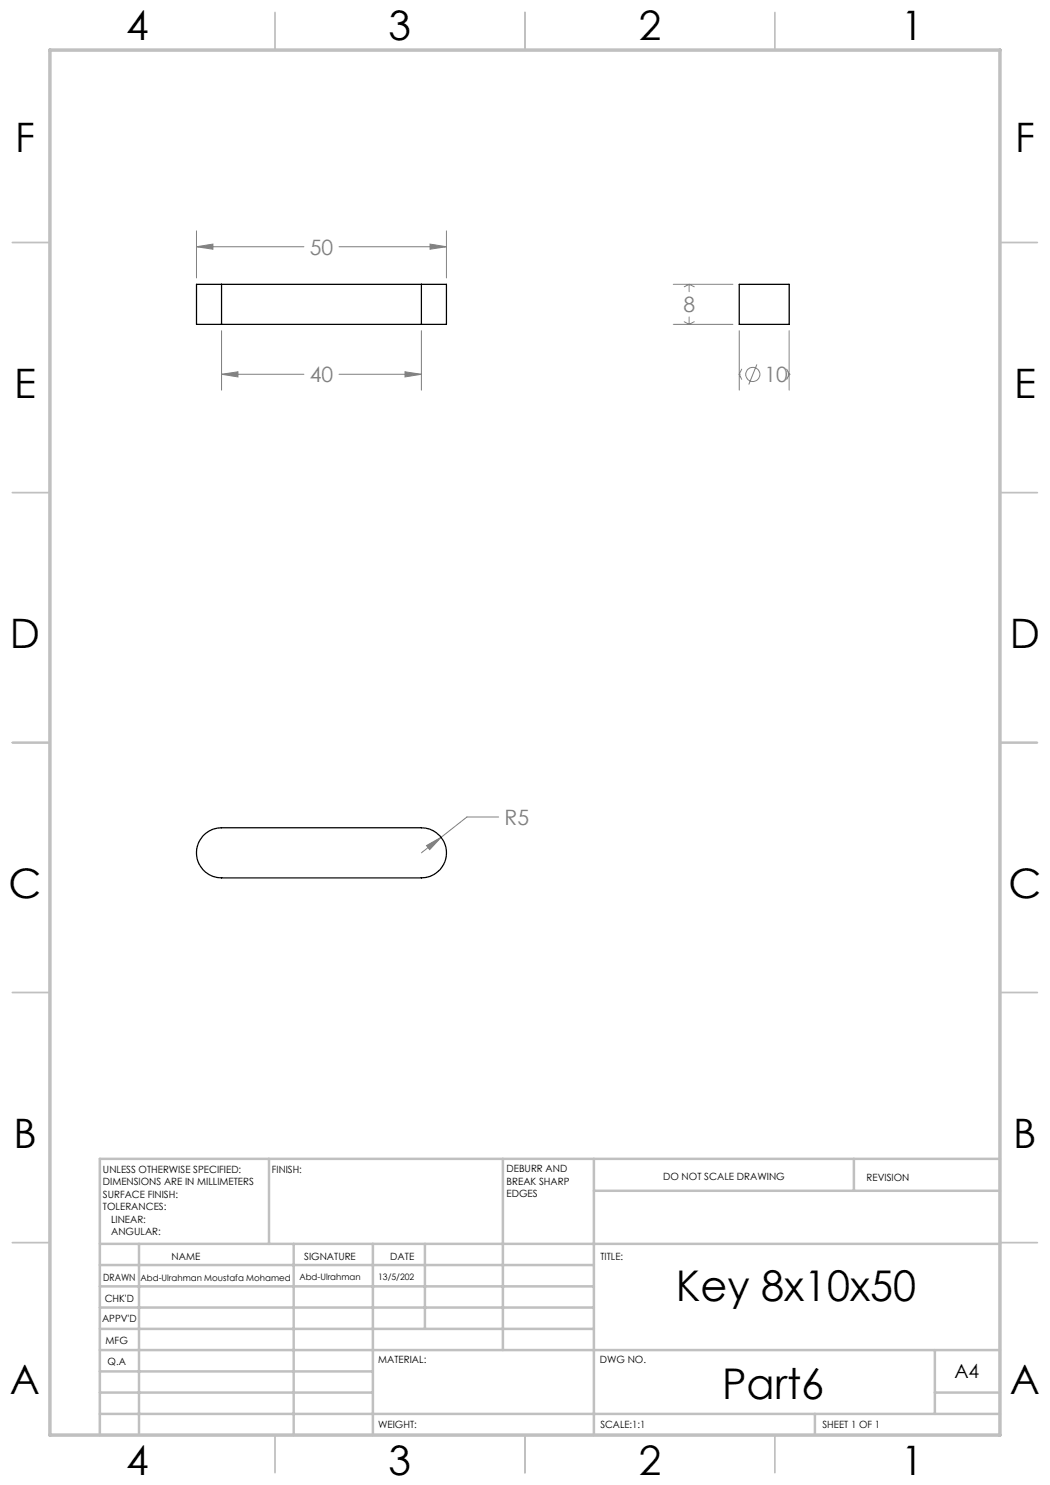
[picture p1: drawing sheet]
<svg xmlns="http://www.w3.org/2000/svg" width="210mm" height="297mm" viewBox="0 0 210 297" stroke-linecap="round" stroke-linejoin="round" font-family="sans-serif">
<g fill="none" stroke="#808080" stroke-width=".2">
<path d="M39.3 49.4l3.3-.6v1zM39.3 46.2v9.4M39.3 49.4h21.5M67.8 49.4h21.5M86 48.8l3.3 .6-3.3 .4zM89.3 46.2v9.4M134.7 56.9h11.9M137.8 56.9v1.4M137.8 56.9l1.1 .5M137.8 56.9l-1 .5M44.3 74.9l3.3-.5v1zM44.3 66.1v11.9"/>
<path d="M44.3 74.9h16.5M67.8 74.9h16.5M81 74.4l3.3 .5-3.3 .5zM84.3 66.1v11.9M134.7 64.9h11.9M136.8 64.3l1 .6M137.8 63.4v1.5M138.9 64.3l-1.1 .6M147.8 66.1v11.9M147.8 74.9l.5 1M147.8 74.9h.1M148.3 73.8l-.5 1.1"/>
<path d="M151.4 72.9l-1.6 4M157.3 73.8l.5 1.1M157.8 66.1v11.9M157.8 74.9l-.5 1M157.8 74.9h.1M85.3 169.1l2.9-1.6-2.3 2.4zM99.7 163.4h-6.3l-9.1 7.2"/>
<circle cx="150.6" cy="74.9" r="1.42"/>
</g>
<g fill="none" stroke="#c0c0c0" stroke-width=".35">
<path d="M55 2.5v7.5M105 2.5v7.5M155 2.5v7.5M2.5 48.5h7.5M200 48.5h7.5M2.5 98.5h7.5M200 98.5h7.5M2.5 148.5h7.5M200 148.5h7.5M2.5 198.5h7.5M200 198.5h7.5M2.5 248.5h7.5"/>
<path d="M200 248.5h7.5M55 287v7.5M105 287v7.5M155 287v7.5"/>
</g>
<g fill="none" stroke="#c0c0c0" stroke-width=".5">
<path d="M53.8 231.8v17M100.6 231.8v38.2M118.8 231.8v55.2M118.8 238.2h81.2M170.8 231.8v6.4M200 231.8h-180v55.2M20 248.8h180M20 257.3h98.8M20 253h98.8M27.8 248.8v38.2M58.7 248.8v38.2M74.6 248.8v38.2"/>
<path d="M85 248.8v17M20 265.8h98.8M20 261.5h98.8M20 278.5h54.6M20 274.3h54.6M20 270h180M187 278.5h13M187 270v12.8M20 282.8h180M163 282.8v4.2"/>
</g>
<path d="M10 10h190v277h-190z" fill="none" stroke="#c0c0c0" stroke-width=".7"/>
<path d="M81 74.4l3.3 .5-3.3 .5zM44.3 74.9l3.3-.5v1zM39.3 49.4l3.3-.6v1zM86 48.8l3.3 .6-3.3 .4zM85.3 169.1l.6 .8 2.3-2.4z" fill="#808080"/>
<path d="M44.3 56.9h-5v8h5M44.3 56.9v8M44.3 56.9h40M84.3 56.9h5v8h-5M84.3 56.9v8M147.8 56.9h10v8h-10zM44.3 64.9h40M40.8 167a5.1 5.1 0 0 1 3.5-1.4h40a5 5 0 0 1 5 5 5 5 0 0 1-5 5h-40a5 5 0 0 1-4.6-3.2 5 5 0 0 1 1.1-5.4z" fill="none" stroke="#000" stroke-width=".25"/>
<g font-size="8.5">
<text x="135.2" y="260.3">Key 8x10x50</text>
<text x="144.4" y="279.7">Part6</text>
</g>
<g font-size="8.1">
<text x="25.2" y="8">4</text>
<text x="77.7" y="8">3</text>
<text x="127.7" y="8">2</text>
<text x="180.2" y="8">1</text>
<text x="3" y="30.4">F</text>
<text x="203" y="30.4">F</text>
<text x="2.8" y="79.6">E</text>
<text x="202.8" y="79.6">E</text>
<text x="2" y="129.6">D</text>
<text x="202" y="129.6">D</text>
<text x="1.7" y="179.6">C</text>
<text x="201.7" y="179.6">C</text>
<text x="2.7" y="229.6">B</text>
<text x="202.7" y="229.6">B</text>
<text x="2" y="278.9">A</text>
<text x="202" y="278.9">A</text>
<text x="25.2" y="295">4</text>
<text x="77.7" y="295">3</text>
<text x="127.7" y="295">2</text>
<text x="180.2" y="295">1</text>
</g>
<g font-size="4.2" fill="#808080">
<text x="62" y="50.9">50</text>
<text x="136.7" y="62.4">8</text>
<text x="62" y="76.4">40</text>
<text x="152.9" y="76.4">10</text>
<text x="100.9" y="165">R5</text>
</g>
<text font-size="3.9" x="190.9" y="275.5">A4</text>
<g font-size="2">
<text x="20.6" y="234.6">UNLESS OTHERWISE SPECIFIED:</text>
<text x="20.6" y="237.1">DIMENSIONS ARE IN MILLIMETERS</text>
<text x="20.6" y="239.6">SURFACE FINISH:</text>
<text x="54.4" y="234.6">FINISH:</text>
<text x="101.3" y="234.5">DEBURR AND</text>
<text x="101.3" y="237">BREAK SHARP</text>
<text x="101.3" y="239.5">EDGES</text>
<text x="132.6" y="236">DO NOT SCALE DRAWING</text>
<text x="173.3" y="236.2">REVISION</text>
<text x="20.6" y="242.1">TOLERANCES:</text>
<text x="22.2" y="244.6">LINEAR:</text>
<text x="22.2" y="247.1">ANGULAR:</text>
<text x="34.3" y="252">NAME</text>
<text x="60.8" y="251.9">SIGNATURE</text>
<text x="78.1" y="251.9">DATE</text>
<text x="120.1" y="251.9">TITLE:</text>
<text x="20.6" y="256.1">DRAWN</text>
<text x="20.9" y="260.3">CHK'D</text>
<text x="20.4" y="264.4">APPV'D</text>
<text x="21.1" y="268.8">MFG</text>
<text x="21.5" y="273">Q.A</text>
<text x="75.6" y="272.5">MATERIAL:</text>
<text x="120" y="272.5">DWG NO.</text>
<text x="75.6" y="285.5">WEIGHT:</text>
<text x="120.1" y="285.6">SCALE:1:1</text>
<text x="164.5" y="285.6">SHEET 1 OF 1</text>
</g>
<g font-size="1.8">
<text x="28.1" y="256.1">Abd-Ulrahman Moustafa Mohamed</text>
<text x="59.9" y="256">Abd-Ulrahman</text>
<text x="75.6" y="256">13/5/202</text>
</g>
</svg>
